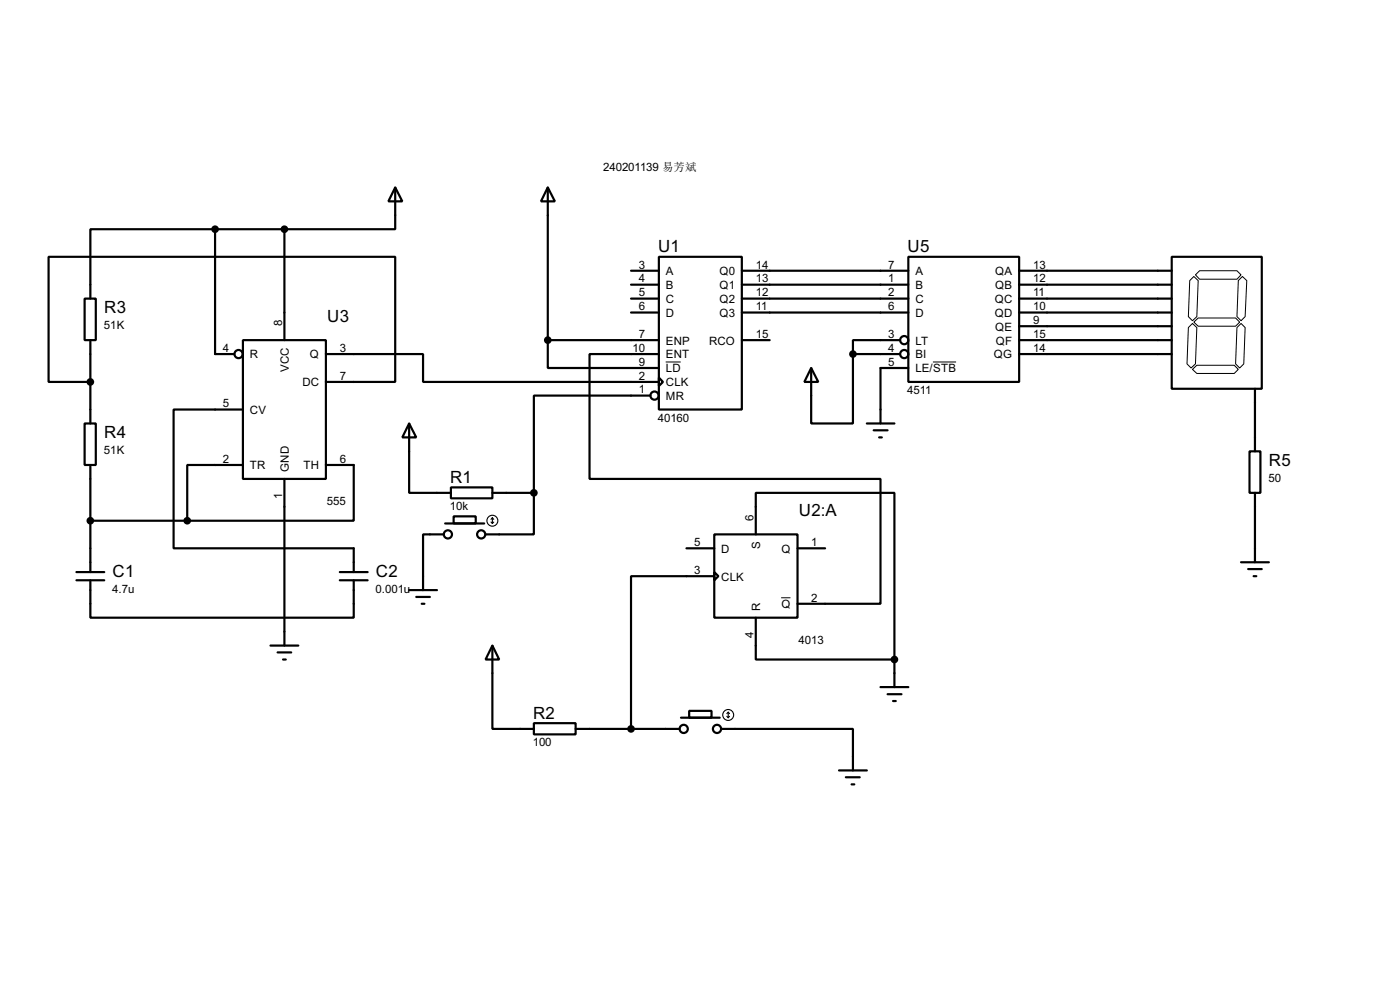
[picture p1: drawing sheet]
<svg xmlns="http://www.w3.org/2000/svg" width="256mm" height="180mm" viewBox="0 0 256 180" stroke-linecap="round" stroke-linejoin="round" font-family="sans-serif">
<g fill="none" stroke="#000" stroke-width=".4">
<path d="M72.4 34.3l1.3 2.6h-2.5zM72.4 34.3v7.7h-20.3M100.4 34.3l1.3 2.6h-2.6zM100.4 34.3v28M15.5 54.7h2.1v7.6h-2.1zM39.4 42h-22.8v12.7M39.4 42v22.8h3.6M39.4 42h12.7M52.1 42v20.3M115.6 49.6h5.1M115.6 52.1h5.1M115.6 54.7h5.1"/>
<path d="M115.6 57.2h5.1M120.7 47h15.2v28h-15.2zM135.9 49.6h30.5M135.9 52.1h30.5M135.9 54.7h30.5M135.9 57.2h30.5M166.4 47h20.3v22.9h-20.3zM186.7 49.6h28M186.7 52.1h28M186.7 54.7h28M186.7 57.2h28M186.7 59.7h28"/>
<path d="M214.7 47h16.5v24.2h-16.5zM15.5 77.5h2.1v7.6h-2.1zM16.6 69.9h-7.7v-22.9h63.5v22.9h-12.7M16.6 62.3v15.2M44.5 62.3h15.2v25.4h-15.2zM44.5 75h-12.7v25.4h33v4.3M59.7 64.8h17.8v5.1h43.2M75 77.5l1.3 2.6h-2.6zM75 77.5v12.7h7.6M100.4 62.3v5.1h20.3M100.4 62.3h20.3M119.2 72.4h-21.4v17.8"/>
<path d="M120.7 69.1l.8 .8-.8 .8zM120.7 64.8h-12.7v22.9h53.3v22.8h-15.2M135.9 62.3h5.1M148.6 67.4l1.3 2.5h-2.5zM156.3 64.8v12.7h-7.7v-10.1M156.3 64.8h8.6M158.8 77.5h5.1M160.1 78.8h2.5M164.9 62.3h-8.6v2.5M166.4 67.4h-5.1v10.1M186.7 62.3h28M186.7 64.8h28"/>
<path d="M229.9 71.2v11.4M16.6 85.1v19.6M16.6 95.3h17.7M44.5 85.1h-10.2v10.2M52.1 87.7v30.5M59.7 85.1h5.1v10.2h-30.5M81.3 97.8h-3.8v10.2M81.6 95.8h7.1M82.6 89.2h7.6v2h-7.6zM83.1 94.5h4.1v1.3h-4.1zM90.2 90.2h7.6M97.8 90.2v7.6h-8.8"/>
<path d="M130.9 97.8h15.2v15.3h-15.2zM138.5 97.8v-7.6h25.4v30.5M161.1 80.1h.5M228.9 82.6h2v7.6h-2zM229.9 90.2v12.7M14 106.2h5.1M14 104.7h5.1M16.6 106.2v6.9h48.2v-6.9M49.6 118.2h5.1M50.9 119.4h2.5M62.3 106.2h5.1M62.3 104.7h5.1"/>
<path d="M75 108h5.1M76.3 109.3h2.5M77.3 110.5h.5M90.2 118.2l1.3 2.5h-2.5zM90.2 118.2v15.2h7.6M125.8 100.4h5.1M130.9 104.7l.7 .8-.7 .7zM130.9 105.5h-15.3v27.9M138.5 113.1v7.6h25.4M146.1 100.4h5.1M227.4 102.9h5.1M228.7 104.2h2.5"/>
<path d="M229.7 105.5h.5M51.9 120.7h.5M97.8 132.4h7.7v2h-7.7zM105.5 133.4h19M124.8 131.4h7.1M126.3 130.1h4.1v1.3h-4.1zM132.1 133.4h24.2v7.6M161.3 125.8h5.1M162.6 127.1h2.6M163.6 128.3h.5M163.9 120.7v5.1M153.7 141h5.1"/>
<path d="M155 142.3h2.5M156 143.6h.5"/>
<circle cx="43.7" cy="64.8" r=".75"/>
<circle cx="119.9" cy="72.4" r=".75"/>
<circle cx="165.6" cy="62.3" r=".75"/>
<circle cx="165.6" cy="64.8" r=".75"/>
<circle cx="82" cy="97.8" r=".75"/>
<circle cx="88.1" cy="97.8" r=".75"/>
<circle cx="125.2" cy="133.4" r=".75"/>
<circle cx="131.3" cy="133.4" r=".75"/>
</g>
<path d="M217.7 60l.8-.8 .8 .8-.3 6.6-.8 .8-.7-.8zM218 51.4l.7-.8 .8 .8-.2 6.6-.8 .7-.8-.7zM218.7 59l.8-.8h6.9l.7 .8-.7 .7h-6.9zM219 50.3l.8-.7h6.8l.8 .7-.8 .8h-6.8zM226.6 60l.8-.8 .7 .8-.2 6.6-.8 .8-.7-.8zM226.9 51.4l.7-.8 .8 .8-.3 6.6-.7 .7-.8-.7zM122 66.3h2.7M170.9 66.3h4.3M218.5 67.6l.8-.7h6.8l.8 .7-.8 .8h-6.8zM143.1 109.4h1.7" fill="none" stroke="#000" stroke-width=".18"/>
<g fill="#000" stroke="#000" stroke-width=".4">
<circle cx="39.4" cy="42" r=".5"/>
<circle cx="52.1" cy="42" r=".5"/>
<circle cx="16.5" cy="69.9" r=".5"/>
<circle cx="100.3" cy="62.3" r=".5"/>
<circle cx="156.2" cy="64.8" r=".5"/>
<circle cx="16.5" cy="95.3" r=".5"/>
<circle cx="34.3" cy="95.3" r=".5"/>
<circle cx="97.8" cy="90.2" r=".5"/>
<circle cx="115.6" cy="133.4" r=".5"/>
<circle cx="163.8" cy="120.7" r=".5"/>
</g>
<g fill="none" stroke="#000" stroke-width=".2">
<path d="M90 95.6l.2 .2M90.2 94.8v1M90.2 94.8l-.2 .3M90.2 94.8l.3 .3M90.5 95.6l-.3 .2M133.2 131.1l.2 .3M133.4 130.4v1M133.4 130.4l-.2 .2M133.4 130.4l.3 .2M133.7 131.1l-.3 .3"/>
<circle cx="90.2" cy="95.3" r="1"/>
<circle cx="133.4" cy="130.9" r="1"/>
</g>
<g font-size="3.5">
<text x="120.6" y="46.2">U1</text>
<text x="166.3" y="46.2">U5</text>
<text x="19.1" y="57.4">R3</text>
<text x="60" y="58.9">U3</text>
<text x="19.1" y="80.2">R4</text>
<text x="82.5" y="88.4">R1</text>
<text x="232.5" y="85.3">R5</text>
<text x="146.4" y="94.5">U2:A</text>
<text x="20.6" y="105.6">C1</text>
<text x="68.9" y="105.6">C2</text>
<text x="97.7" y="131.6">R2</text>
</g>
<g font-size="2.4">
<text x="110.5" y="31.2">240201139 易芳斌</text>
<text x="117" y="49.2">3</text>
<text x="117" y="51.7">4</text>
<text x="122" y="50.4">A</text>
<text x="122" y="52.9">B</text>
<text x="131.8" y="50.4">Q0</text>
<text x="131.8" y="52.9">Q1</text>
<text x="138.5" y="49.2">14</text>
<text x="138.5" y="51.7">13</text>
<text x="162.7" y="49.2">7</text>
<text x="162.7" y="51.7">1</text>
<text x="167.7" y="50.4">A</text>
<text x="167.7" y="52.9">B</text>
<text x="182.3" y="50.4">QA</text>
<text x="182.3" y="52.9">QB</text>
<text x="189.3" y="49.2">13</text>
<text x="189.3" y="51.7">12</text>
<text x="51.7" y="59.7" transform="rotate(-90 51.7 59.7)">8</text>
<text x="117" y="54.3">5</text>
<text x="117" y="56.8">6</text>
<text x="122" y="55.4">C</text>
<text x="122" y="58">D</text>
<text x="131.8" y="55.4">Q2</text>
<text x="131.8" y="58">Q3</text>
<text x="138.5" y="54.3">12</text>
<text x="138.5" y="56.8">11</text>
<text x="162.7" y="54.3">2</text>
<text x="162.7" y="56.8">6</text>
<text x="167.7" y="55.4">C</text>
<text x="167.7" y="58">D</text>
<text x="182.2" y="55.4">QC</text>
<text x="182.2" y="58">QD</text>
<text x="189.3" y="54.3">11</text>
<text x="189.3" y="56.8">10</text>
<text x="189.3" y="59.3">9</text>
<text x="19.1" y="60.3">51K</text>
<text x="40.8" y="64.4">4</text>
<text x="45.8" y="65.6">R</text>
<text x="56.8" y="65.6">Q</text>
<text x="62.3" y="64.4">3</text>
<text x="115.9" y="64.4">10</text>
<text x="117" y="61.9">7</text>
<text x="122" y="63.1">ENP</text>
<text x="122" y="65.6">ENT</text>
<text x="129.9" y="63.1">RCO</text>
<text x="138.5" y="61.9">15</text>
<text x="162.7" y="61.9">3</text>
<text x="162.7" y="64.4">4</text>
<text x="167.7" y="63.1">LT</text>
<text x="167.7" y="65.6">BI</text>
<text x="182.1" y="65.6">QG</text>
<text x="182.3" y="60.5">QE</text>
<text x="182.4" y="63.1">QF</text>
<text x="189.3" y="61.9">15</text>
<text x="189.3" y="64.4">14</text>
<text x="52.9" y="68.1" transform="rotate(-90 52.9 68.1)">VCC</text>
<text x="55.4" y="70.7">DC</text>
<text x="62.3" y="69.5">7</text>
<text x="117" y="67">9</text>
<text x="117" y="69.5">2</text>
<text x="117" y="72">1</text>
<text x="122" y="68.1">LD</text>
<text x="122" y="70.7">CLK</text>
<text x="162.7" y="67">5</text>
<text x="167.7" y="68.1">LE/STB</text>
<text x="40.8" y="74.6">5</text>
<text x="45.8" y="75.8">CV</text>
<text x="120.5" y="77.2">40160</text>
<text x="122" y="73.2">MR</text>
<text x="166.2" y="72.1">4511</text>
<text x="19.1" y="83.1">51K</text>
<text x="40.8" y="84.7">2</text>
<text x="45.8" y="85.9">TR</text>
<text x="52.9" y="86.4" transform="rotate(-90 52.9 86.4)">GND</text>
<text x="55.6" y="85.9">TH</text>
<text x="62.3" y="84.7">6</text>
<text x="232.4" y="88.2">50</text>
<text x="51.7" y="91.4" transform="rotate(-90 51.7 91.4)">1</text>
<text x="59.9" y="92.4">555</text>
<text x="82.4" y="93.4">10k</text>
<text x="138.1" y="95.3" transform="rotate(-90 138.1 95.3)">6</text>
<text x="127.2" y="100">5</text>
<text x="132.1" y="101.2">D</text>
<text x="139.3" y="100.5" transform="rotate(-90 139.3 100.5)">S</text>
<text x="143.1" y="101.2">Q</text>
<text x="148.6" y="100">1</text>
<text x="127.2" y="105.1">3</text>
<text x="132.1" y="106.3">CLK</text>
<text x="20.6" y="108.5">4.7u</text>
<text x="68.8" y="108.5">0.001u</text>
<text x="139.3" y="111.8" transform="rotate(-90 139.3 111.8)">R</text>
<text x="143.1" y="111.3">Q</text>
<text x="148.6" y="110.1">2</text>
<text x="138.1" y="116.8" transform="rotate(-90 138.1 116.8)">4</text>
<text x="146.3" y="117.8">4013</text>
<text x="97.6" y="136.6">100</text>
</g>
</svg>
